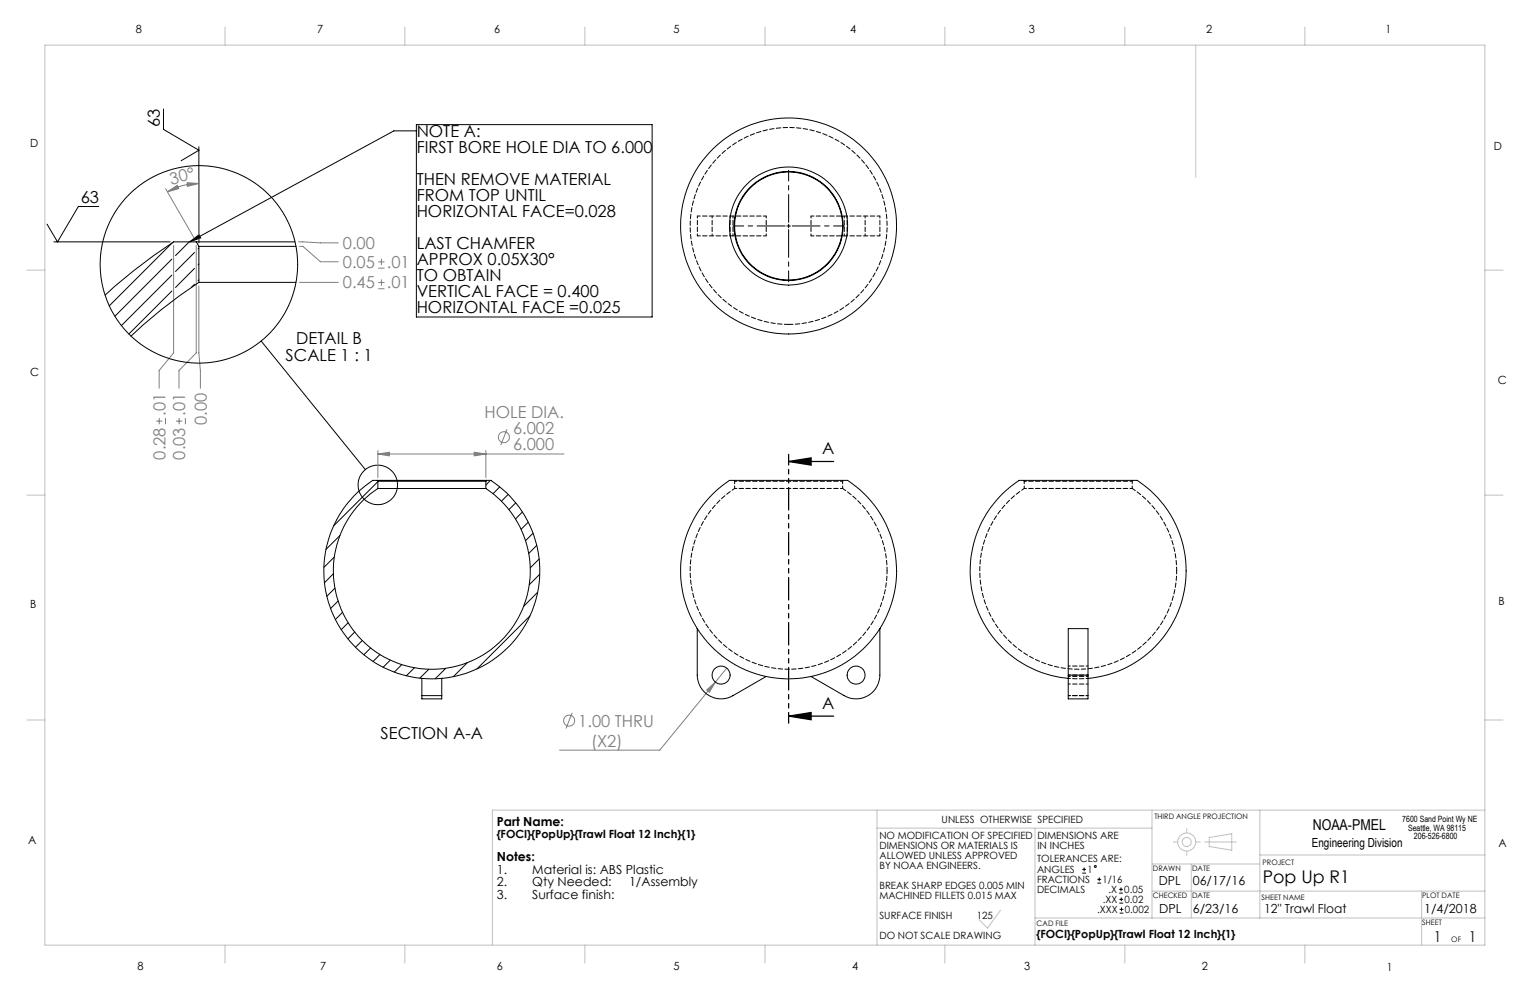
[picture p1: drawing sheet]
<svg xmlns="http://www.w3.org/2000/svg" width="432mm" height="279mm" viewBox="0 0 432 279" stroke-linecap="round" stroke-linejoin="round" font-family="sans-serif">
<g fill="none" stroke="#c0c0c0" stroke-width=".28">
<path d="M12.7 12.7h406.4v254h-406.4zM63.5 7.6v5.1M114.3 7.6v5.1M165.1 7.6v5.1M215.9 7.6v5.1M266.7 7.6v5.1M317.5 7.6v5.1M337.5 12.7v37.4M368.3 7.6v5.1M7.6 76.2h5.1M419.1 76.2h5.1M7.6 139.7h5.1"/>
<path d="M419.1 139.7h5.1M7.6 203.2h5.1M419.1 203.2h5.1M247.5 233.7h77.6M247.5 228.6v38.1M292.1 233.7v33M325.1 228.6v30.5M331.1 237.6h1.3M334.9 233.8v1.3M337.5 237.6h1.2M340 237.6h8.9M341.3 236.4l6.3-1.1v4.7l-6.3-1.1z"/>
<path d="M355.6 228.6v30.5M419.1 228.6h-280.1v38.1M282.4 256.9l-3.7 5-2.4-2.3M292.1 259.1h127M325.1 251.5h94M325.1 243.8h30.5M334.9 240.2v1.2M336.2 243.8v15.3M355.6 241.3h63.5M401.2 251.5v15.2M63.5 266.7v5.1M114.3 266.7v5.1"/>
<path d="M165.1 266.7v5.1M215.9 266.7v5.1M266.7 266.7v5.1M317.5 266.7v5.1M368.3 266.7v5.1"/>
<circle cx="334.9" cy="237.6" r="1.28"/>
<circle cx="334.9" cy="237.6" r="2.55"/>
</g>
<g fill="none" stroke="#808080" stroke-width=".28">
<path d="M46.7 53.3l8.2 14.1M47.2 54.2l2.8-1.9 .4 .9zM52.8 51.6l3.3 .2-3.2 .8zM56.1 51.8l-2.4 .1-2.5 .6-4 1.7M56.1 50.8v17.7M49 69.3v30.3l-4.1 5v5M55.4 69.3v30.3l-4.9 5v5M84.3 68.3l11.2 .2M84.5 69.5h1l5 4.4h5M84.5 79.7h11M106.8 75.7h1.7M106.8 73.9h1.7"/>
<path d="M106.8 79.7h1.7M107.6 73v1.8M107.6 78.8v1.8M56.1 80.7v18.9l.5 5v5M106.8 81.5h1.7M44.1 118.9h1.7M44.9 118v1.7M46.7 118v1.7M49.7 118.9h1.7M50.6 118v1.7M52.3 118v1.7M106.6 128.1l3.3-.5v1.1z"/>
<path d="M106.6 127.1v7.7M106.6 128.1h52.6M133.8 127.6l3.3 .5-3.3 .6zM137.1 127.1v7.7M143.1 121.2l-1.8 4.4M199.4 194.7l2.5-2.2-1.7 2.9zM201.9 192.5l-15.7 19.2h-28.3M205.1 188.6l-3.2 3.9M161.5 201.2l-1.8 4.4"/>
<circle cx="142.2" cy="123.4" r="1.55"/>
<circle cx="160.6" cy="203.4" r="1.56"/>
</g>
<g fill="none" stroke="#000" stroke-width=".28">
<path d="M46.1 30.8v5.7l10 5.9-5 3M117.5 35.2h66.5v54.3h-66.5zM117.5 36.9h-6.3l-57.7 31.4M27.9 58.3h-5.8l-5.9 10-2.9-5M56.1 41.4v27.1M15.2 68.3h32.8M53.5 68.3l2.7-2 .5 .8zM222 63.8h1.1M222.6 63.3v1M73.7 96.2l29.4 36.3"/>
<circle cx="106.6" cy="136.8" r="5.6"/>
</g>
<path d="M222.6 130.2l6.3-1v2.1zM222.6 130.2h12.7M222.6 202.1l6.3-1v2zM222.6 202.1h12.7" fill="none" stroke="#000" stroke-width=".35"/>
<path d="M221.6 63.8h-14.8M222.6 62.8v-14.8M222.6 64.8v14.7M223.6 63.8h14.7" fill="none" stroke="#000" stroke-width=".28" stroke-dasharray="15.2 1.3 1.3 1.3" stroke-dashoffset="7.4"/>
<path d="M222.6 128.2v75.9" fill="none" stroke="#000" stroke-width=".35" stroke-dasharray="6.3 1.3 1.3 1.3 1.3 1.3" stroke-dashoffset="3.3"/>
<g fill="#000">
<path d="M53.5 68.3l2.7-2 .5 .8z"/>
<path d="M222.6 130.2l6.3-1v2.1zM222.6 202.1l6.3-1v2z"/>
</g>
<g fill="#808080">
<path d="M199.4 194.7l2.5-2.2-1.7 2.9z"/>
<path d="M52.8 51.6l3.3 .2-3.2 .8zM47.2 54.2l2.8-1.9 .4 .9z"/>
<path d="M106.6 128.1l3.3-.5v1.1zM133.8 127.6l3.3 .5-3.3 .6z"/>
</g>
<g fill="none" stroke="#000" stroke-width=".28">
<path d="M48.5 73.1l-16.1 16.2M48.5 77.6l-14.2 14.3M48.7 68.5l-17.9 17.8M53.4 68.3l-3.9 3.8M54.9 71.3l-5.4 5.3M54.9 75.7l-5.4 5.4M55.4 68.3h-6.4a149 149 0 0 0-19.3 15M55.4 68.3h27.9M55.4 68.3l.7 1.2M56.1 79.7a137.4 137.4 0 0 0-19.1 15.2M56.1 79.7h27.4M56.1 69.5h27.4"/>
<path d="M56.1 69.5v10.2M56.1 70l-.2 .2M56.1 74.5l-.2 .3M56.1 79l-.2 .2M48.5 82.1l-12.1 12.2M54.9 80.2l-.9 .9M106.5 135.6h-1.3a30.5 30.5 0 0 0-6.3 45.5 30.5 30.5 0 0 0 46 0 30.5 30.5 0 0 0-6.4-45.5h-1.2M106.5 135.6h30.8M106.5 135.6l.1 .2M106.6 135.9l-12.4 12.5M106.6 137.9a27.8 27.8 0 0 0-5.7 41.5 27.8 27.8 0 0 0 41.9 0 27.8 27.8 0 0 0-5.7-41.5M106.6 137.9h30.5"/>
<path d="M106.6 135.8h30.5M106.6 135.8v2.1M137.1 135.8v2.1M137.3 135.6l-.2 .2M138.4 135.6l-1.3 1.3M141 137.4l-1.9 1.9M143.4 139.6l-1.9 1.9M94.4 157.2l-3 2.9M96 151.1l-4 3.9M145.6 141.9l-2 1.9M147.4 144.5l-1.9 2M149.1 147.4l-2 2"/>
<path d="M150.4 150.5l-2.1 2.1M151.5 153.9l-2.3 2.3M152.2 157.8l-2.6 2.5M94.1 161.9l-2.5 2.6M94.5 166l-2.2 2.3M95.4 169.6l-2.1 2.1M96.7 172.8l-2 2M98.2 175.8l-1.9 1.9M100.1 178.4l-1.9 1.9M149.6 173.8l-15 15M151.7 167.1l-3.9 4M152.3 162.1l-2.9 2.9"/>
<path d="M196.8 177.4a30.4 30.4 0 0 1 9.2-41.8h33.1a30.4 30.4 0 0 1 9.2 41.8M196.8 177.4v13.1a6.7 6.7 0 0 0 10.1 5.8l9.3-5.4M196.8 177.4a30.6 30.6 0 0 0 19.4 13.5M248.3 177.4a30.6 30.6 0 0 1-19.4 13.5M248.3 177.4v13.1a6.7 6.7 0 0 1-10.1 5.8l-9.3-5.4M102.2 180.8l-1.9 1.9M104.6 182.9l-1.9 1.9M107.2 184.7l-1.9 2M110.1 186.3l-2 2M113.4 187.6l-2.1 2.1M117 188.5l-2.3 2.2M119.1 196.3v.9h5.6v-.9"/>
<path d="M119.1 196.3h5.6M119.1 191.5v4.8M121 188.9l-2.5 2.5M124.7 191.5v4.8M125.8 188.6l-3 3M131.9 187l-4 4M216.2 190.9a30.1 30.1 0 0 0 12.7 0M301.5 191.5a30.4 30.4 0 0 1-26.8-23.1 30.4 30.4 0 0 1 13.1-32.8h33a30.4 30.4 0 0 1 13.1 32.8 30.4 30.4 0 0 1-26.8 23.1M301.5 190.5v6.7h5.6v-6.7M301.5 190.5h5.6M301.5 190.5v-13.1h5.6v13.1M305.4 246.4h1.1"/>
<path d="M305.4 245.4h1.1M306 244.8v1.1M309.7 249.2h1.1M309.7 248.2h1.1M310.2 247.6v1.1M315.8 252.1h1.1M315.8 251h1.1M315.9 254.9h1.1M315.9 253.8h1.1M316 257.7h1M316 256.6h1M316.4 250.5v1"/>
<path d="M316.4 253.3v1.1M316.5 256.1v1.1"/>
<circle cx="56.1" cy="74.6" r="27.9"/>
<circle cx="222.5" cy="63.8" r="30.5"/>
<circle cx="222.5" cy="63.8" r="15.2"/>
<circle cx="222.5" cy="63.8" r="16.7"/>
<circle cx="222.5" cy="63.8" r="15.4"/>
<circle cx="203.5" cy="190.5" r="2.54"/>
<circle cx="241.6" cy="190.5" r="2.53"/>
<circle cx="309.1" cy="244.6" r=".28"/>
</g>
<path d="M207.3 137.9h30.5M207.3 135.8h15.3M207.3 135.8v2.1M222.6 135.8h15.2M237.8 137.9v-2.1M289.1 137.9h30.4M289.1 135.8h30.4M289.1 135.8v2.1M319.5 137.9v-2.1" fill="none" stroke="#000" stroke-width=".28" stroke-dasharray="1.3 .6" stroke-dashoffset=".6"/>
<path d="M216.2 66.6h-19.4M216.2 61h-19.4M248.3 61h-19.4M248.3 66.6h-19.4M207.3 137.9a27.8 27.8 0 0 0 2.1 47.6 27.8 27.8 0 0 0 41-24.4M289.1 137.9a27.8 27.8 0 0 0 2 47.6 27.8 27.8 0 0 0 41-24.4" fill="none" stroke="#000" stroke-width=".28" stroke-dasharray="1.3 .6" stroke-dashoffset=".4"/>
<path d="M250.4 161.1a27.8 27.8 0 0 0-12.6-23.2M332.1 161.1a27.8 27.8 0 0 0-12.6-23.2" fill="none" stroke="#000" stroke-width=".28" stroke-dasharray="1.3 .6" stroke-dashoffset=".2"/>
<path d="M222.6 91.6a27.8 27.8 0 0 0 24.3-41.3 27.8 27.8 0 0 0-47.9-1.2 27.8 27.8 0 0 0 22.2 42.4l1.4 .1M207.2 135.6l.1 .2M237.8 135.8l.2-.2M288.9 135.6l.2 .2M319.5 135.8l.2-.2" fill="none" stroke="#000" stroke-width=".28" stroke-dasharray="1.3 .6"/>
<g fill="none" stroke="#000" stroke-width=".28" stroke-dasharray="1.3 .6" stroke-dashoffset=".7">
<path d="M196.8 61v5.6M201 61v5.6M206.1 66.6v-5.6M206.9 61v5.6M216.2 61v5.6M228.9 61v5.6M238.3 61v5.6M239.1 61v5.6M244.2 66.6v-5.6M248.3 61v5.6M301.5 191.4h5.6M301.5 193.1h5.6"/>
<path d="M307.1 196.3h-5.6M307.1 190.5h-5.6M307.1 190.9h-5.6M307.1 188h-5.6"/>
</g>
<text font-size="4.9" x="356.4" y="249.2">Pop Up R1</text>
<g font-size="4.7">
<text x="45.1" y="35.8" transform="rotate(-90 45.1 35.8)">63</text>
<text x="117.6" y="38.6">NOTE A:</text>
<text x="117.6" y="43.2">FIRST BORE HOLE DIA TO 6.000</text>
<text x="117.6" y="52.2">THEN REMOVE MATERIAL</text>
<text x="22.8" y="57.2">63</text>
<text x="117.6" y="56.7">FROM TOP UNTIL</text>
<text x="117.6" y="61.3">HORIZONTAL FACE=0.028</text>
<text x="117.6" y="70.3">LAST CHAMFER</text>
<text x="117.6" y="74.8">APPROX 0.05X30°</text>
<text x="117.6" y="79.4">TO OBTAIN</text>
<text x="117.6" y="83.9">VERTICAL FACE = 0.400</text>
<text x="117.6" y="88.4">HORIZONTAL FACE =0.025</text>
<text x="80.6" y="101.7">SCALE 1 : 1</text>
<text x="83.6" y="97.2">DETAIL B</text>
<text x="232" y="128.2">A</text>
<text x="232" y="200.1">A</text>
<text x="107.4" y="208.6">SECTION A-A</text>
</g>
<g font-size="4.7" fill="#808080">
<text x="48.4" y="52.1" transform="rotate(-13 48.4 52.1)">30°</text>
<text x="96.8" y="70.3">0.00</text>
<text x="96.8" y="75.6">0.05</text>
<text x="109.2" y="75.6">.01</text>
<text x="96.8" y="81.4">0.45</text>
<text x="109.2" y="81.4">.01</text>
<text x="46.7" y="117.3" transform="rotate(-90 46.7 117.3)">.01</text>
<text x="52.3" y="117.3" transform="rotate(-90 52.3 117.3)">.01</text>
<text x="58.3" y="119.9" transform="rotate(-90 58.3 119.9)">0.00</text>
<text x="136.7" y="118.1">HOLE DIA.</text>
<text x="144.8" y="122.6">6.002</text>
<text x="46.7" y="129.7" transform="rotate(-90 46.7 129.7)">0.28</text>
<text x="52.3" y="129.7" transform="rotate(-90 52.3 129.7)">0.03</text>
<text x="144.8" y="127.1">6.000</text>
<text x="163.2" y="205.1">1.00 THRU</text>
<text x="166.8" y="210.7">(X2)</text>
</g>
<g font-size="4.2">
<text x="370.5" y="234.4">NOAA-PMEL</text>
<text x="404.7" y="266">1</text>
<text x="414.6" y="266">1</text>
</g>
<g font-size="3.5">
<text x="140.2" y="233.3">Part Name:</text>
<text x="370.2" y="238.9">Engineering Division</text>
<text x="140.2" y="243.1">Notes:</text>
<text x="140.2" y="246.7">1.</text>
<text x="140.2" y="250.2">2.</text>
<text x="150.2" y="246.7">Material is: ABS Plastic</text>
<text x="150.2" y="250.2">Qty Needed:</text>
<text x="177.5" y="250.2">1/Assembly</text>
<text x="327" y="249.8">DPL</text>
<text x="336.6" y="249.8">06/17/16</text>
<text x="140.2" y="253.7">3.</text>
<text x="150.2" y="253.7">Surface finish:</text>
<text x="327.2" y="257.7">DPL</text>
<text x="336.7" y="257.8">6/23/16</text>
<text x="356.8" y="257.7">12&quot; Trawl Float</text>
<text x="401.9" y="257.7">1/4/2018</text>
</g>
<g font-size="3.2">
<text x="38.3" y="9.4">8</text>
<text x="89.5" y="9.4">7</text>
<text x="139.5" y="9.4">6</text>
<text x="190.1" y="9.4">5</text>
<text x="240" y="9.4">4</text>
<text x="290.4" y="9.4">3</text>
<text x="340.4" y="9.4">2</text>
<text x="391" y="9.4">1</text>
<text x="8.5" y="41.5">D</text>
<text x="421.6" y="42.3">D</text>
<text x="8.5" y="106.3">C</text>
<text x="422.8" y="108.3">C</text>
<text x="8.5" y="171.5">B</text>
<text x="422.9" y="170.9">B</text>
<text x="7.9" y="238.3">A</text>
<text x="140.2" y="236.5">{FOCI}{PopUp}{Trawl Float 12 Inch}{1}</text>
<text x="422.9" y="239">A</text>
<text x="292.6" y="264.7">{FOCI}{PopUp}{Trawl Float 12 Inch}{1}</text>
<text x="38.8" y="273.8">8</text>
<text x="90.4" y="273.8">7</text>
<text x="140.2" y="273.8">6</text>
<text x="190.1" y="273.9">5</text>
<text x="240.5" y="273.8">4</text>
<text x="289" y="273.9">3</text>
<text x="339.1" y="273.8">2</text>
<text x="391.4" y="274.1">1</text>
</g>
<g font-size="2.8">
<text x="265.8" y="232.1">UNLESS OTHERWISE SPECIFIED</text>
<text x="248.2" y="236.7">NO MODIFICATION OF SPECIFIED</text>
<text x="248.2" y="239.5">DIMENSIONS OR MATERIALS IS</text>
<text x="292.8" y="236.7">DIMENSIONS ARE</text>
<text x="292.8" y="239.6">IN INCHES</text>
<text x="248.2" y="242.4">ALLOWED UNLESS APPROVED</text>
<text x="248.2" y="245.2">BY NOAA ENGINEERS.</text>
<text x="292.7" y="243.2">TOLERANCES ARE:</text>
<text x="248.2" y="250.8">BREAK SHARP EDGES 0.005 MIN</text>
<text x="292.7" y="246.4">ANGLES</text>
<text x="292.7" y="249.2">FRACTIONS</text>
<text x="306.9" y="246.4">1</text>
<text x="311.2" y="249.2">1/16</text>
<text x="248.2" y="253.7">MACHINED FILLETS 0.015 MAX</text>
<text x="292.7" y="252">DECIMALS</text>
<text x="309.6" y="257.7">.XXX</text>
<text x="311.2" y="254.9">.XX</text>
<text x="312.8" y="252">.X</text>
<text x="317.3" y="252">0.05</text>
<text x="317.4" y="254.9">0.02</text>
<text x="317.4" y="257.7">0.002</text>
<text x="248.2" y="259.3">SURFACE FINISH</text>
<text x="275.6" y="259.3">125</text>
<text x="248.2" y="264.9">DO NOT SCALE DRAWING</text>
</g>
<g font-size="2.4">
<text x="395.8" y="232.1">7600 Sand Point Wy NE</text>
<text x="397.4" y="234.4">Seattle, WA 98115</text>
<text x="399" y="236.7">206-526-6800</text>
</g>
<g font-size="2.1">
<text x="325.8" y="231.1">THIRD ANGLE PROJECTION</text>
<text x="325.4" y="245.9">DRAWN</text>
<text x="336.5" y="245.9">DATE</text>
<text x="356.3" y="244.1">PROJECT</text>
<text x="325.3" y="253.4">CHECKED</text>
<text x="336.5" y="253.4">DATE</text>
<text x="356" y="254.1">SHEET NAME</text>
<text x="401.4" y="253.4">PLOT DATE</text>
<text x="292.6" y="261.2">CAD FILE</text>
<text x="401.4" y="261">SHEET</text>
<text x="409.6" y="266">OF</text>
</g>
</svg>
